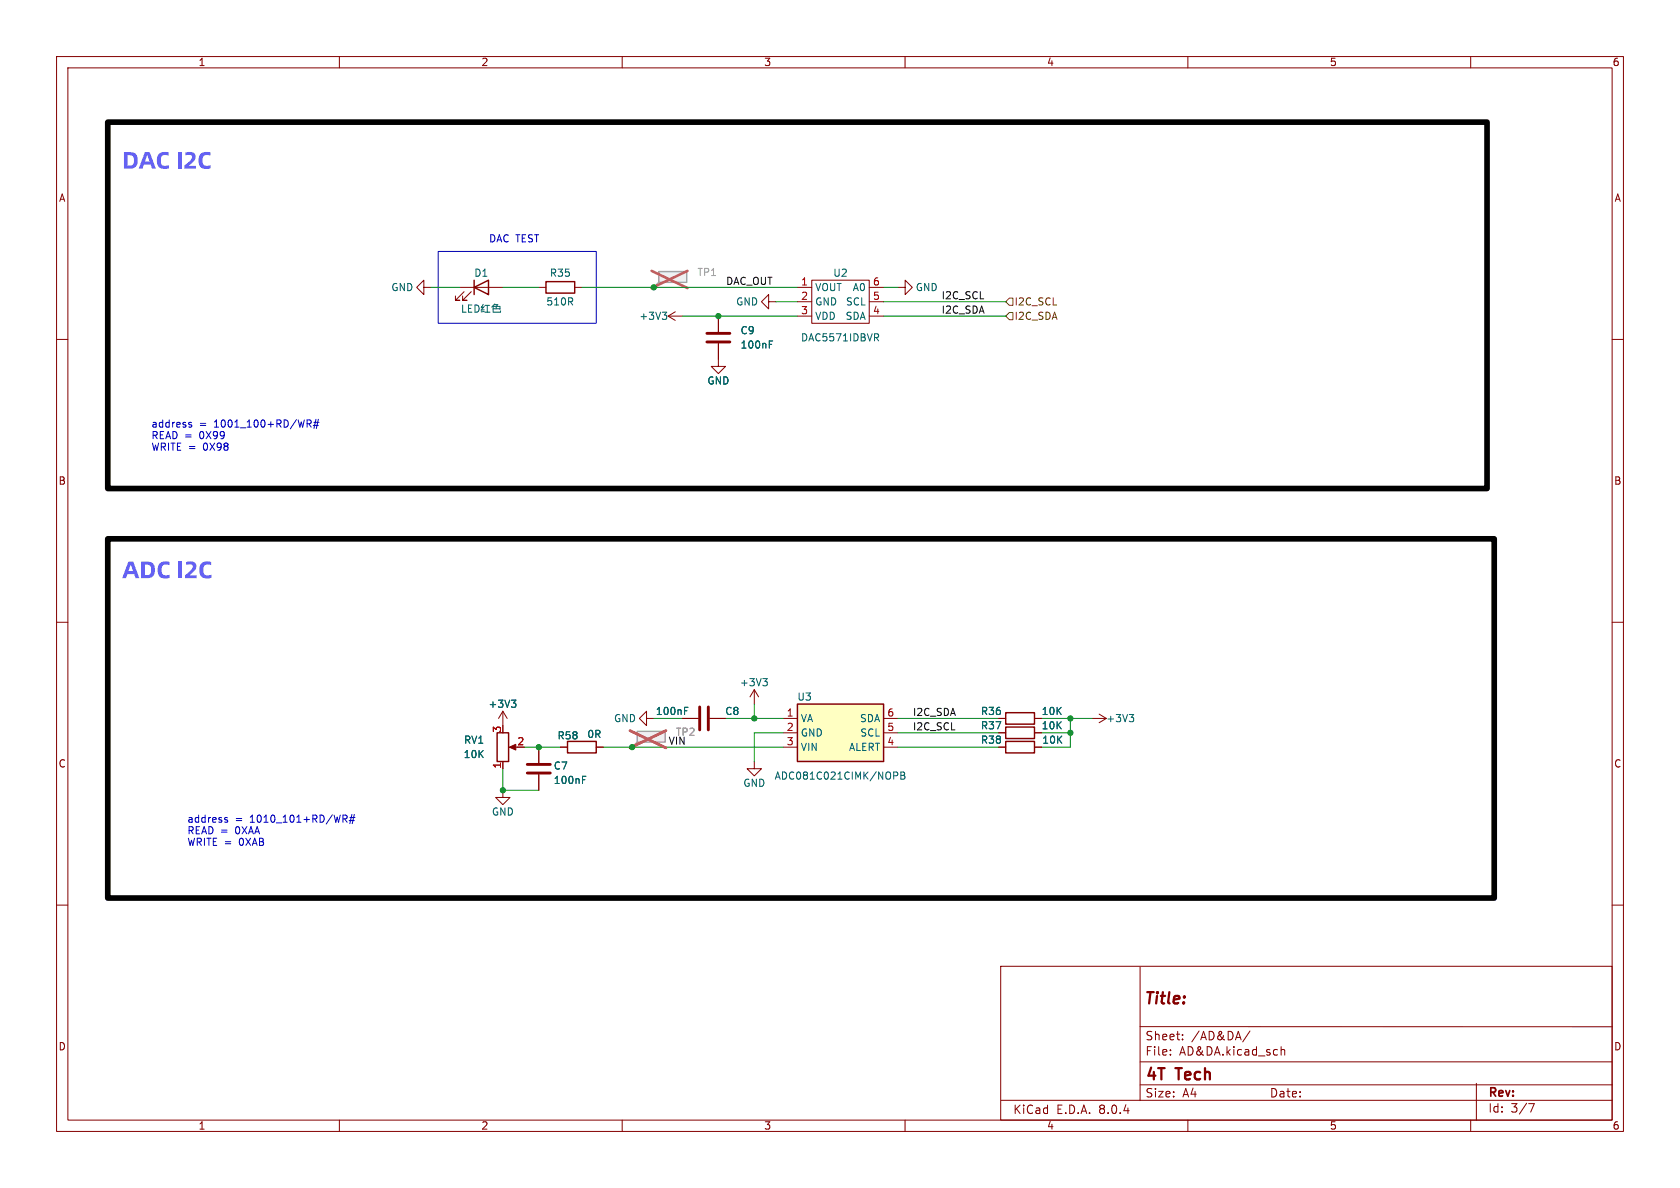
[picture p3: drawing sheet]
<svg xmlns="http://www.w3.org/2000/svg" width="297mm" height="210mm" viewBox="0 0 297 210" stroke-linecap="round" stroke-linejoin="round" font-family="sans-serif">
<g fill="none" stroke="#840000" stroke-width=".18">
<path d="M10 10h277v190h-277zM12 12h273v186h-273zM60 10v2M110 10v2M160 10v2M210 10v2M260 10v2M10 60h2M81.3 50.8h7.6M82 51.6l-1.5 1.5h.8h-.8v-.8M83.3 51.6l-1.5 1.5h.7h-.7v-.8M95.2 50.8h1.3"/>
<path d="M101.6 50.8h1.3M285 60h2M10 110h2M285 110h2M88.9 125.7v2.6M88.9 134.6v1.3M88.9 125.7l-.8 1.3M88.9 125.7l.8 1.3M90.4 132.1h1M10 160h2M285 160h2M176.9 170.8h108.1v27.2h-108.1z"/>
<path d="M201.5 170.9v23.7M60 198v2M110 198v2M160 198v2M177 194.5h108M201.5 181.5h83.5M201.5 191.8h83.5M201.5 187.7h83.5M206.9 186.4v.1M206.9 185.6v.1M209.1 183.7v.1M209.1 182.9v.1"/>
<path d="M210 198v2M221 182.2l-1.3 2M226.5 185v1.5M226.5 185.7l.2-.2 .4 .1v.9M260 198v2M261 191.5v6.5M270.2 195.1h1l-.6 1.5"/>
</g>
<path d="M90 132.1l1.2-.5v1z" fill="#840000" stroke="#840000" stroke-width=".18"/>
<path d="M83.8 50.8l2.6-1.3v2.6zM83.8 49.5v2.6M96.5 49.8h5.1v2h-5.1zM87.9 129.5h2v5.1h-2z" fill="none" stroke="#840000" stroke-width=".25"/>
<g fill="none" stroke="#006464" stroke-width=".18">
<path d="M81.8 53.9v1.3h.6M82.8 54.5h.4M83.4 53.9h-.6v1.3h.6M84 53.9a.64 .64 0 0 1 .7 .7 .64 .64 0 0 1-.7 .6zM85.2 54.2l-.1 .2M85.4 54.4l-.3 .4h.5M85.4 53.8l-.2 .5M85.6 55.1h-.5M85.6 54.2l-.1 .1-.4 .1M85.7 55.2h.9M85.7 54h.9M86.1 54v1.2"/>
<path d="M87.2 54.6h1.2M87.2 54.1v1M87.2 54.2h1.2v.5M87.4 53.9h.6M87.5 53.7l-.6 .6M88 53.9l-.3 .3v.4M88.5 54.9l-.1 .3h-1.2M90.4 123.8h.8l-.4 .5M91 124.3l.2 .2v.3l-.2 .2"/>
</g>
<path d="M112.6 129.3h5v1.9h-5z" fill="#f0f0f0"/>
<path d="M112.6 129.3h5v1.9h-5zM112.6 131.2l-.8 .9" fill="none" stroke="#a1a1a1" stroke-width=".25"/>
<path d="M111.8 132.1h.1" fill="none" stroke="#a1a1a1" stroke-width=".18"/>
<path d="M111.4 129.2l6.3 3M117.7 129.2l-6.3 3" fill="none" stroke="#e75356" stroke-width=".46"/>
<g fill="none" stroke="#840000" stroke-width=".18">
<path d="M74.9 50.8v-1.3l-1.2 1.3 1.2 1.3v-1.3h1.3M118.1 55.9l1.3 .7M118.1 55.9h2.5M119.4 55.1l-1.3 .8M127 55.9v2.8M135.9 53.3v-1.2l-1.3 1.2 1.3 1.3v-1.3h1.3M141 55.9h2.5M141 50.8h2.5M141 53.3h2.5M143.5 49.5h10.2v7.7h-10.2zM153.7 55.9h2.5M153.7 50.8h2.5"/>
<path d="M153.7 53.3h2.5M158.7 50.8h1.3v-1.3l1.3 1.3-1.3 1.3v-1.3M127 60.7v4.1h1.3l-1.3 1.2-1.3-1.2h1.3M88.9 139.7v1.3h1.3l-1.3 1.2-1.3-1.2h1.3M99.1 132.1h1.2M105.4 132.1h1.3M114.3 127v1.3l-1.3-1.3 1.3-1.3v1.3h1.3M133.3 121.9l.8 1.3M133.3 121.9v2.6M133.3 121.9l-.7 1.3M193 127h2.6M194.3 126.2l1.3 .8"/>
<path d="M195.6 127l-1.3 .8"/>
</g>
<path d="M100.3 131.1h5.1v2h-5.1z" fill="none" stroke="#840000" stroke-width=".25"/>
<path d="M117.1 55.2h.8l-.5 .5M117.6 55.7l.3 .2v.3l-.3 .3M154.9 59.7l.4 .6M155.1 59l.2 .2v.3l-.2 .2M136 60.9h.4M136 60.3h.6M134.9 120h.7l-.4 .4M135.4 120.4l.2 .3v.3l-.2 .2M199.6 126.3h.8l-.4 .5M200.2 126.8l.2 .2v.3l-.2 .3" fill="none" stroke="#006464" stroke-width=".18"/>
<path d="M125 58.9h4M125 60.5h4" fill="none" stroke="#840000" stroke-width=".51"/>
<path d="M141 124.5h15.2v10.1h-15.2z" fill="#ffffc2"/>
<path d="M141 124.5h15.2v10.1h-15.2zM177.8 131.1h5.1v2h-5.1zM177.8 128.5h5.1v2.1h-5.1zM177.8 126h5.1v2h-5.1z" fill="none" stroke="#840000" stroke-width=".25"/>
<path d="M138.4 127h2.6M138.4 129.5h2.6M138.4 132.1h2.6M156.2 127h2.5M156.2 129.5h2.5M156.2 132.1h2.5M176.5 127h1.3M176.5 129.5h1.3M176.5 132.1h1.3M182.9 127h1.2M182.9 129.5h1.2M182.9 132.1h1.2" fill="none" stroke="#840000" stroke-width=".18"/>
<path d="M158 136.5h.5l.2 .2-.1 .4h-.6M159.3 136.5h.4l.2 .2-.2 .4 .2 .1 .1 .3-.3 .2h-.4zM159.3 137.1h.4" fill="none" stroke="#006464" stroke-width=".18"/>
<path d="M116.5 48h4.9v1.9h-4.9z" fill="#f0f0f0"/>
<path d="M116.5 48h4.9v1.9h-4.9zM116.5 49.9l-.9 .9" fill="none" stroke="#a1a1a1" stroke-width=".25"/>
<path d="M115.6 50.8h.1M111.8 132.1h.1" fill="none" stroke="#a1a1a1" stroke-width=".18"/>
<path d="M115.2 47.9l6.3 3M121.5 47.9l-6.3 3M111.4 129.2l6.3 3M117.7 129.2l-6.3 3" fill="none" stroke="#e75356" stroke-width=".46"/>
<g fill="none" stroke="#840000" stroke-width=".18">
<path d="M127 55.9v2.8M127 60.7v2.8M88.9 134.6v1.3M95.2 132.1v2.8M95.2 136.9v2.8M99.1 132.1h1.2M105.4 132.1h1.3M120.6 127h2.8M125.5 127h2.8M133.3 134.6v1.3h1.3l-1.3 1.3-1.2-1.3h1.2M176.5 127h1.3M176.5 132.1h1.3"/>
<path d="M176.5 129.5h1.3M182.9 127h1.2M182.9 132.1h1.2M182.9 129.5h1.2"/>
</g>
<path d="M93.2 136.7h4.1M93.2 135.1h4.1M123.7 125v4M125.2 125v4" fill="none" stroke="#840000" stroke-width=".51"/>
<path d="M136 60.9h.4M136 60.3h.6M90.4 123.8h.8l-.4 .5M91 124.3l.2 .2v.3l-.2 .2M103 137.8h.4M103 137.2h.6M121 125.6h.4M121 125h.6" fill="none" stroke="#006464" stroke-width=".18"/>
<path d="M177.8 55.9l.6-.7h.7v1.3h-.7zM177.8 53.3l.6-.6h.7v1.3h-.7z" fill="none" stroke="#725600" stroke-width=".18"/>
<g fill="none" stroke="#0000c2" stroke-width=".18">
<path d="M77.5 44.5h27.9v12.7h-27.9zM33.4 75l.5 .3-.1 .1-.3 .1M33.4 74.7h.4M54.3 74.2h.5l.2 .3-.1 .3-.6 .1M54.6 74.9l.4 .6M55.4 75.2h.9M55.5 74.7h.9M55.9 74.1l-.4 1.6M56.3 74.1l-.4 1.6M39.8 144.9l.5 .2-.1 .2-.4 .1M39.8 144.6h.4M60.6 144.1h.5l.3 .2-.2 .4-.6 .1"/>
<path d="M60.9 144.8l.5 .6M61.7 145.1h.9M61.8 144.5h1M62.2 144l-.4 1.6M62.6 144l-.3 1.6"/>
</g>
<path d="M19 21.6h243.9v64.8h-243.9zM19 95.3h245.2v63.5h-245.2z" fill="none" stroke="#000" stroke-width="1"/>
<g fill="none" stroke="#009600" stroke-width=".18">
<path d="M76.2 50.8h5.1M88.9 50.8h6.3M102.9 50.8h38.1M120.6 55.9h20.4M137.2 53.3h3.8M156.2 50.8h2.5M156.2 53.3h21.6M156.2 55.9h21.6M88.9 135.9v3.8h6.3M92.7 132.1h6.4M106.7 132.1h31.7M115.6 127h5"/>
<path d="M128.3 127h10.1M133.3 124.5v2.5M138.4 129.5h-5.1v5.1M158.7 129.5h17.8M158.7 127h17.8M158.7 132.1h17.8M184.1 129.5h5.1M184.1 127h8.9M189.2 127v5.1h-5.1"/>
</g>
<g fill="#009600" stroke="#009600" stroke-width=".18">
<circle cx="189.2" cy="127" r=".46"/>
<circle cx="189.2" cy="129.5" r=".46"/>
<circle cx="127" cy="55.9" r=".46"/>
<circle cx="115.6" cy="50.8" r=".46"/>
<circle cx="95.2" cy="132.1" r=".46"/>
<circle cx="88.9" cy="139.7" r=".46"/>
<circle cx="111.8" cy="132.1" r=".46"/>
<circle cx="133.3" cy="127" r=".46"/>
</g>
<g font-size="4.2" fill="#6562ff">
<text x="21.6" y="30.3">DACI2C</text>
<text x="21.6" y="102.7">ADC I2C</text>
</g>
<g font-size="2.8" fill="#840000">
<text x="202.1" y="178.1">Title:</text>
<text x="202.4" y="191.5">4T</text>
<text x="208.1" y="191.5">Tech</text>
</g>
<g font-size="2.1" fill="#840000">
<text x="202.4" y="184.1">Sheet:</text>
<text x="210.6" y="184.1">/AD&amp;DA/</text>
<text x="202.4" y="186.8">File:</text>
<text x="208.5" y="186.8">AD&amp;DA.kicad_sch</text>
<text x="179" y="197.1">KiCad</text>
<text x="186.7" y="197.1">E.D.A.</text>
<text x="194.3" y="197.1">8.0.4</text>
<text x="202.4" y="194.2">Size:</text>
<text x="209" y="194.2">A4</text>
<text x="224.4" y="194.2">Date:</text>
<text x="263" y="194.3">Rev:</text>
<text x="263" y="196.9">Id:</text>
<text x="267.1" y="196.9">3/7</text>
</g>
<g font-size="1.8" fill="#840000">
<text x="35" y="11.9">1</text>
<text x="85" y="11.9">2</text>
<text x="135" y="11.9">3</text>
<text x="185" y="11.9">4</text>
<text x="235" y="11.9">5</text>
<text x="285" y="11.9">6</text>
<text x="10.3" y="35.9">A</text>
<text x="285.3" y="35.9">A</text>
<text x="10.3" y="85.9">B</text>
<text x="285.3" y="85.9">B</text>
<text x="10.3" y="135.9">C</text>
<text x="285.3" y="135.9">C</text>
<text x="10.3" y="185.9">D</text>
<text x="285.3" y="185.9">D</text>
<text x="35" y="199.9">1</text>
<text x="85" y="199.9">2</text>
<text x="135" y="199.9">3</text>
<text x="185" y="199.9">4</text>
<text x="235" y="199.9">5</text>
<text x="285" y="199.9">6</text>
</g>
<g font-size="1.8" fill="#0000c2">
<text x="86.4" y="42.9">DAC TEST</text>
<text x="26.7" y="75.7">address</text>
<text x="26.7" y="77.7">READ =</text>
<text x="35.2" y="75.7">=</text>
<text x="35.4" y="77.7">0X99</text>
<text x="38" y="75.7">1001_100+RD/WR#</text>
<text x="26.7" y="79.8">WRITE =</text>
<text x="36" y="79.8">0X98</text>
<text x="33" y="145.5">address</text>
<text x="33" y="147.6">READ =</text>
<text x="33" y="149.6">WRITE =</text>
<text x="41.6" y="145.5">=</text>
<text x="41.7" y="147.6">0XAA</text>
<text x="42.4" y="149.6">0XAB</text>
<text x="44.3" y="145.5">1010_101+RD/WR#</text>
</g>
<g font-size="1.8" fill="#006464">
<text x="69.1" y="51.7">GND</text>
<text x="83.7" y="49.1">D1</text>
<text x="97.1" y="49.1">R35</text>
<text x="144" y="51.7">VOUT</text>
<text x="147.2" y="49.1">U2</text>
<text x="150.7" y="51.7">A0</text>
<text x="161.8" y="51.7">GND</text>
<text x="96.5" y="54.2">510R</text>
<text x="112.9" y="56.7">+3V3</text>
<text x="130" y="54.2">GND</text>
<text x="130.8" y="59.3">C9</text>
<text x="144" y="54.2">GND</text>
<text x="144" y="56.7">VDD</text>
<text x="149.4" y="56.7">SDA</text>
<text x="149.5" y="54.2">SCL</text>
<text x="130.8" y="61.8">100nF</text>
<text x="141.5" y="60.6">DAC5571IDBVR</text>
<text x="125" y="68.2">GND</text>
<text x="86.3" y="125.3">+3V3</text>
<text x="130.7" y="121.5">+3V3</text>
<text x="140.9" y="124.1">U3</text>
<text x="81.9" y="131.7">RV1</text>
<text x="98.5" y="130.9">R58</text>
<text x="103.7" y="130.7">0R</text>
<text x="108.5" y="127.9">GND</text>
<text x="115.8" y="126.6">100nF</text>
<text x="128.1" y="126.6">C8</text>
<text x="141.5" y="127.9">VA</text>
<text x="141.5" y="130.4">GND</text>
<text x="151.9" y="127.9">SDA</text>
<text x="152" y="130.4">SCL</text>
<text x="173.3" y="131.7">R38</text>
<text x="173.3" y="129.1">R37</text>
<text x="173.3" y="126.6">R36</text>
<text x="184.1" y="129.1">10K</text>
<text x="184.1" y="126.6">10K</text>
<text x="184.2" y="131.7">10K</text>
<text x="195.5" y="127.9">+3V3</text>
<text x="81.9" y="134.2">10K</text>
<text x="97.8" y="136.2">C7</text>
<text x="141.5" y="132.9">VIN</text>
<text x="150" y="132.9">ALERT</text>
<text x="97.8" y="138.8">100nF</text>
<text x="131.3" y="139.3">GND</text>
<text x="136.8" y="138">ADC081C021CIMK/NOPB</text>
<text x="86.9" y="144.4">GND</text>
</g>
<g font-size="1.8" fill="#989898">
<text x="123.2" y="49">TP1</text>
<text x="119.4" y="130.3">TP2</text>
</g>
<g font-size="1.8" fill="#0f0f0f">
<text x="128.3" y="50.5">DAC_OUT</text>
<text x="166.4" y="53">I2C_SCL</text>
<text x="166.4" y="55.5">I2C_SDA</text>
<text x="118.1" y="131.7">VIN</text>
<text x="161.3" y="126.7">I2C_SDA</text>
<text x="161.3" y="129.2">I2C_SCL</text>
</g>
<g font-size="1.8" fill="#a90000">
<text x="141.5" y="50.5">1</text>
<text x="141.5" y="53.1">2</text>
<text x="154.2" y="53.1">5</text>
<text x="154.2" y="50.5">6</text>
<text x="141.5" y="55.6">3</text>
<text x="154.2" y="55.6">4</text>
<text x="88.6" y="129.6" transform="rotate(-90 88.6 129.6)">3</text>
<text x="91.4" y="131.8">2</text>
<text x="139" y="126.7">1</text>
<text x="139" y="129.3">2</text>
<text x="139" y="131.8">3</text>
<text x="156.8" y="131.8">4</text>
<text x="156.8" y="129.3">5</text>
<text x="156.8" y="126.7">6</text>
<text x="88.6" y="136" transform="rotate(-90 88.6 136)">1</text>
</g>
<g font-size="1.8" fill="#725600">
<text x="179.3" y="56.7">I2C_SDA</text>
<text x="179.3" y="54.2">I2C_SCL</text>
</g>
</svg>
